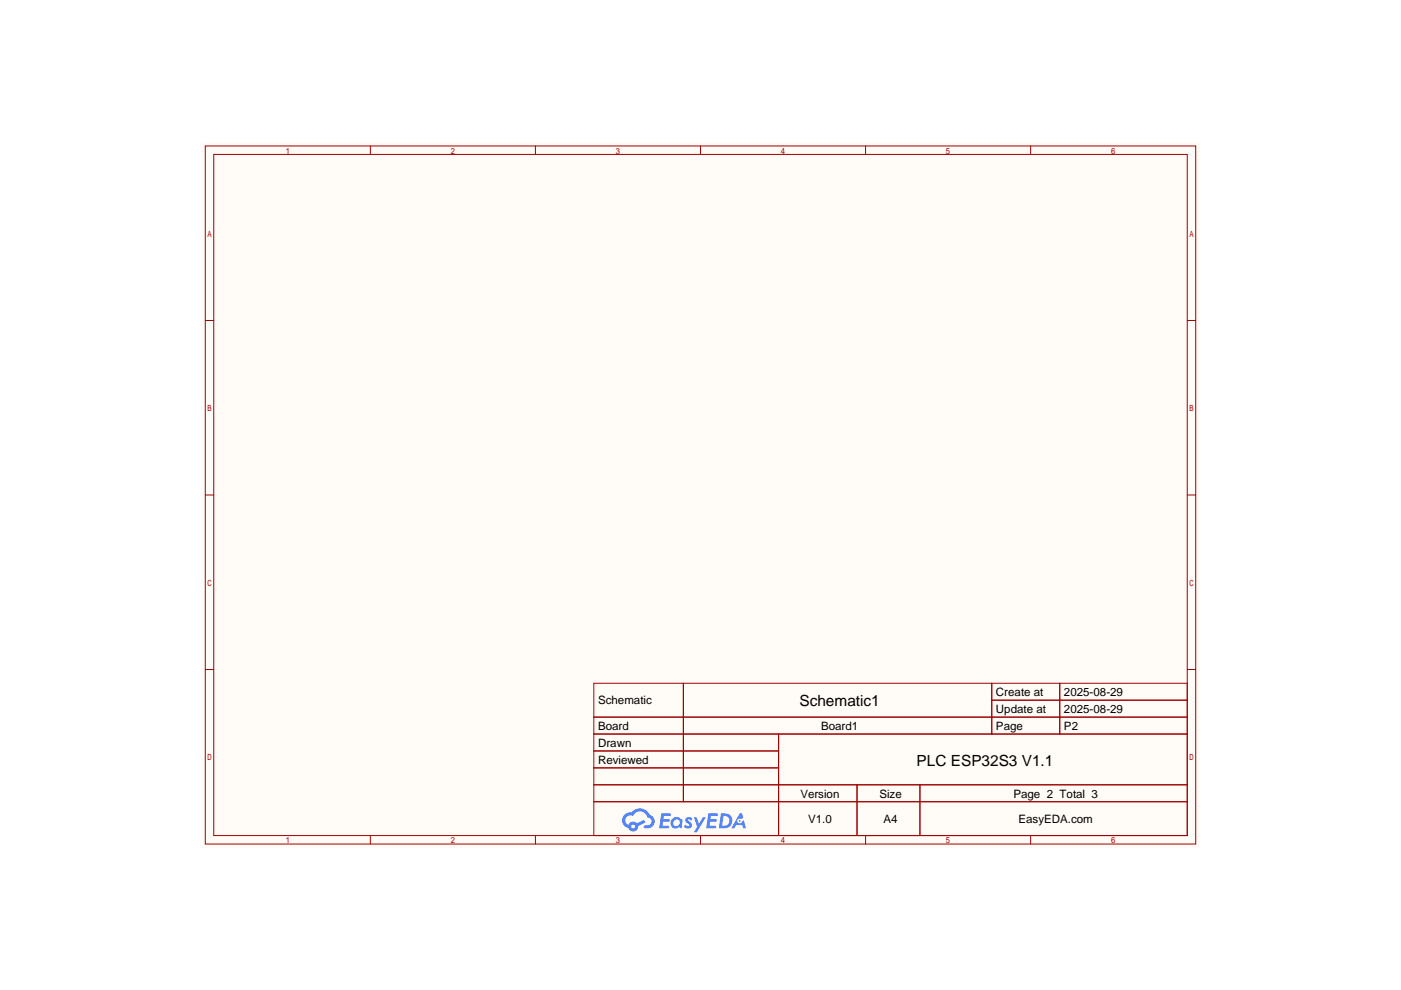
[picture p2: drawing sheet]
<svg xmlns="http://www.w3.org/2000/svg" width="420mm" height="297mm" viewBox="0 0 420 297" stroke-linecap="round" stroke-linejoin="round" font-family="sans-serif">
<path d="M60.5 42.7h299.4v211.8h-299.4z" fill="#fffcf7"/>
<g fill="none" stroke="#a10000" stroke-width=".3">
<path d="M61.6 43.8h297.2v209.6h-297.2zM64.1 46.4h292.1v204.4h-292.1zM111.1 43.8v2.6M160.7 43.8v2.6M210.2 43.8v2.6M259.7 43.8v2.6M309.2 43.8v2.6M61.6 96.2h2.5M356.2 96.2h2.6M61.6 148.6h2.5M356.2 148.6h2.6M61.6 201h2.5"/>
<path d="M178.2 205.1h178v45.7h-178zM178.2 215.3h178M205 205.1v35.6M297.6 205.1v15.2M297.6 210.2h58.6M318 205.1v15.2M356.2 201h2.6M178.2 220.3h178M178.2 225.4h55.4M178.2 235.6h178M178.2 230.5h55.4M233.6 220.3v30.5"/>
<path d="M257.2 235.6v15.2M276 235.6v15.2M111.1 250.8v2.6M160.7 250.8v2.6M178.2 240.7h178M210.2 250.8v2.6M259.7 250.8v2.6M309.2 250.8v2.6"/>
</g>
<g fill="#5487ff">
<path d="M205.9 245.5a1.3 1.3 0 0 1 1.9 .3l-.4 .6a.47 .47 0 0 0-.4-.5 .47 .47 0 0 0-.5 .3l.2 .3a1.19 1.19 0 0 1 .8 1.7 1.19 1.19 0 0 1-1.9 .3l-.4-.4 .5-.6 .8 .5a.31 .31 0 0 0 .3-.3 .31 .31 0 0 0-.3-.4 1.12 1.12 0 0 1-.6-1.8z"/>
<path d="M208.2 245.3h.8l.7 2 1.2-2h.9l-2.7 4.6h-.9l1-1.7z"/>
<path d="M198.4 244.2h2.5l.4 .2-.1 .5-2 .1-.1 .9h1.6l.3 .4-.4 .4h-1.7l-.1 1.2h1.8l.2 .3-.2 .4h-2.8z"/>
<path d="M212.5 244.2h2.5l.4 .2-.1 .5-2 .1-.1 .9h1.6l.3 .4-.4 .4h-1.6l-.2 1.2h1.8l.2 .3-.2 .4h-2.8z"/>
<path d="M221.9 244.2h.8l.3 1.3-.6 .4a.75 .75 0 0 0-1.1 .3 .75 .75 0 0 0 .4 1 .75 .75 0 0 0 1-.7l.5-.2 .6 2.3h-.8l-.3-.9h-1.8l-.5 .9h-1z"/>
<path d="M216.3 244.2l-.6 4.4h1.4a2.27 2.27 0 0 0 2.7-2.2 2.27 2.27 0 0 0-2.7-2.2zM217.1 244.9a1.5 1.5 0 0 1 1.8 1.6 1.5 1.5 0 0 1-1.9 1.4h-.3z"/>
<path d="M201.7 245.8a1.67 1.67 0 0 0-.2 2.3 1.67 1.67 0 0 0 2.3 .3l.7 .2 .3-2.4-.1-.3-.5-.1a1.58 1.58 0 0 0-2.5 0zM201.9 247a1.01 1.01 0 0 1 2 0 1.01 1.01 0 0 1-2 0z"/>
<path d="M187.4 244.6a2.37 2.37 0 0 0 1.1 4 1.54 1.54 0 0 0 1.8 1 1.54 1.54 0 0 0 1.2-1.6l2.2-1.1-.5-.8-2.1 1a1.57 1.57 0 0 0-2.6 .5 1.5 1.5 0 0 1-.7-2.1 1.5 1.5 0 0 1 2.2-.5 2.27 2.27 0 0 1 2.3-1.4 2.27 2.27 0 0 1 2 1.8 1.23 1.23 0 0 1 1.1 1.6 1.23 1.23 0 0 1-1.7 .7 .47 .47 0 0 0-.6 .4 .47 .47 0 0 0 .5 .5 2.14 2.14 0 0 0 2.7-1.3 2.14 2.14 0 0 0-1.4-2.7 3.4 3.4 0 0 0-5.6-.7l-.9 .1zM189.4 248.1a.6 .6 0 0 1 1.2 0 .6 .6 0 0 1-1.2 0z"/>
<circle cx="221.9" cy="246.4" r=".28"/>
</g>
<g font-size="4.6">
<text x="239.9" y="212">Schematic1</text>
<text x="275" y="229.8">PLC ESP32S3 V1.1</text>
</g>
<g font-size="3.5">
<text x="298.8" y="208.9">Create at</text>
<text x="319.2" y="208.9">2025-08-29</text>
<text x="179.5" y="211.5">Schematic</text>
<text x="298.8" y="214">Update at</text>
<text x="319.2" y="214">2025-08-29</text>
<text x="179.5" y="219.1">Board</text>
<text x="246.4" y="219.1">Board1</text>
<text x="298.8" y="219.1">Page</text>
<text x="319.2" y="219.1">P2</text>
<text x="179.5" y="224.2">Drawn</text>
<text x="179.5" y="229.2">Reviewed</text>
<text x="240.1" y="239.4">Version</text>
<text x="263.9" y="239.4">Size</text>
<text x="304.1" y="239.4">Page 2 Total 3</text>
<text x="242.5" y="247">V1.0</text>
<text x="265.1" y="247">A4</text>
<text x="305.6" y="247">EasyEDA.com</text>
</g>
</svg>
